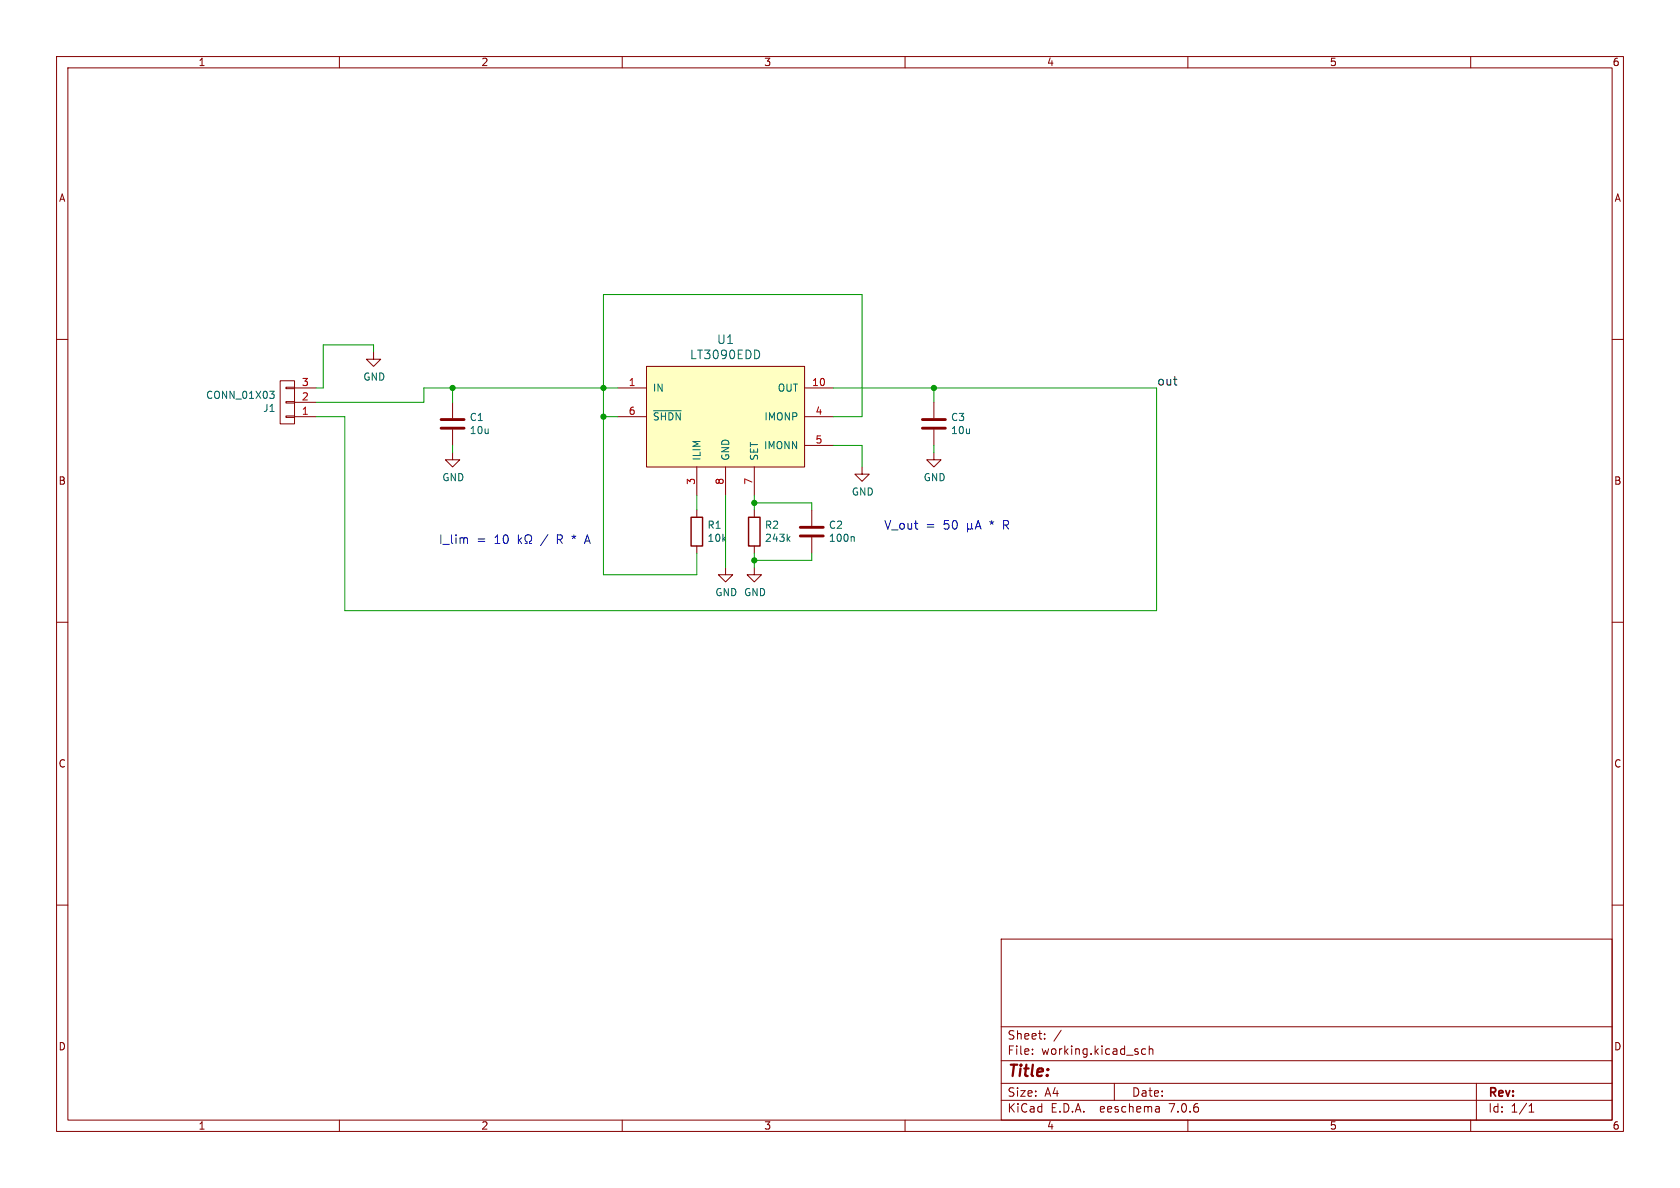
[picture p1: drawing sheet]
(kicad_sch (version 20230121) (generator eeschema)

 (paper "A4")

 (lib_symbols
  (symbol "LT3090_breakout-rescue:C" (pin_numbers hide) (pin_names (offset 0.254)) (in_bom yes) (on_board yes)
   (property "Reference" "C" (at 0.635 2.54 0) (effects (font (size 1.27 1.27)) (justify left)))
   (property "Value" "C" (at 0.635 -2.54 0) (effects (font (size 1.27 1.27)) (justify left)))
   (property "Footprint" "" (at 0.9652 -3.81 0) (effects (font (size 1.27 1.27)) hide))
   (property "Datasheet" "" (at 0 0 0) (effects (font (size 1.27 1.27)) hide))
   (symbol "C_0_1"
    (polyline (pts (xy -2.032 -0.762) (xy 2.032 -0.762)) (stroke (width 0.508) (type solid)) (fill (type none)))
    (polyline (pts (xy -2.032 0.762) (xy 2.032 0.762)) (stroke (width 0.508) (type solid)) (fill (type none))))
   (symbol "C_1_1"
    (pin passive line (at 0 3.81 270) (length 2.794) (name "~" (effects (font (size 1.27 1.27)))) (number "1" (effects (font (size 1.27 1.27)))))
    (pin passive line (at 0 -3.81 90) (length 2.794) (name "~" (effects (font (size 1.27 1.27)))) (number "2" (effects (font (size 1.27 1.27)))))))
  (symbol "LT3090_breakout-rescue:CONN_01X03" (pin_names (offset 1.016) hide) (in_bom yes) (on_board yes)
   (property "Reference" "J" (at 0 5.08 0) (effects (font (size 1.27 1.27))))
   (property "Value" "CONN_01X03" (at 2.54 0 90) (effects (font (size 1.27 1.27))))
   (property "Footprint" "" (at 0 0 0) (effects (font (size 1.27 1.27)) hide))
   (property "Datasheet" "" (at 0 0 0) (effects (font (size 1.27 1.27)) hide))
   (symbol "CONN_01X03_0_1"
    (rectangle (start -1.27 -2.413) (end 0.254 -2.667) (stroke (width 0) (type solid)) (fill (type none)))
    (rectangle (start -1.27 0.127) (end 0.254 -0.127) (stroke (width 0) (type solid)) (fill (type none)))
    (rectangle (start -1.27 2.667) (end 0.254 2.413) (stroke (width 0) (type solid)) (fill (type none)))
    (rectangle (start -1.27 3.81) (end 1.27 -3.81) (stroke (width 0) (type solid)) (fill (type none))))
   (symbol "CONN_01X03_1_1"
    (pin passive line (at -5.08 2.54 0) (length 3.81) (name "P1" (effects (font (size 1.27 1.27)))) (number "1" (effects (font (size 1.27 1.27)))))
    (pin passive line (at -5.08 0 0) (length 3.81) (name "P2" (effects (font (size 1.27 1.27)))) (number "2" (effects (font (size 1.27 1.27)))))
    (pin passive line (at -5.08 -2.54 0) (length 3.81) (name "P3" (effects (font (size 1.27 1.27)))) (number "3" (effects (font (size 1.27 1.27)))))))
  (symbol "LT3090_breakout-rescue:GND" (power) (pin_names (offset 0)) (in_bom yes) (on_board yes)
   (property "Reference" "#PWR" (at 0 -6.35 0) (effects (font (size 1.27 1.27)) hide))
   (property "Value" "GND" (at 0 -3.81 0) (effects (font (size 1.27 1.27))))
   (property "Footprint" "" (at 0 0 0) (effects (font (size 1.27 1.27)) hide))
   (property "Datasheet" "" (at 0 0 0) (effects (font (size 1.27 1.27)) hide))
   (symbol "GND_0_1"
    (polyline (pts (xy 0 0) (xy 0 -1.27) (xy 1.27 -1.27) (xy 0 -2.54) (xy -1.27 -1.27) (xy 0 -1.27)) (stroke (width 0) (type solid)) (fill (type none))))
   (symbol "GND_1_1"
    (pin power_in line (at 0 0 270) (length 0) hide (name "GND" (effects (font (size 1.27 1.27)))) (number "1" (effects (font (size 1.27 1.27)))))))
  (symbol "LT3090_breakout-rescue:LT3090EDD" (pin_names (offset 1.016)) (in_bom yes) (on_board yes)
   (property "Reference" "U" (at 0 11.43 0) (effects (font (size 1.524 1.524))))
   (property "Value" "LT3090EDD" (at 10.16 11.43 0) (effects (font (size 1.524 1.524))))
   (property "Footprint" "Housings_DFN_QFN:DFN-10-1EP_3x3mm_Pitch0.5mm" (at 0 15.24 0) (effects (font (size 1.524 1.524)) hide))
   (property "Datasheet" "" (at 0 11.43 0) (effects (font (size 1.524 1.524)) hide))
   (property "MFN" "Linear Technology" (at 19.05 -6.35 0) (effects (font (size 1.524 1.524)) hide))
   (property "MFP" "LT3090EDD" (at 15.24 -10.16 0) (effects (font (size 1.524 1.524)) hide))
   (symbol "LT3090EDD_0_1"
    (rectangle (start -13.97 8.89) (end 13.97 -8.89) (stroke (width 0) (type solid)) (fill (type background))))
   (symbol "LT3090EDD_1_1"
    (pin power_in line (at -19.05 5.08 0) (length 5.08) (name "IN" (effects (font (size 1.27 1.27)))) (number "1" (effects (font (size 1.27 1.27)))))
    (pin power_out line (at 19.05 5.08 180) (length 5.08) (name "OUT" (effects (font (size 1.27 1.27)))) (number "10" (effects (font (size 1.27 1.27)))))
    (pin power_in line (at -19.05 5.08 0) (length 5.08) hide (name "PAD" (effects (font (size 1.27 1.27)))) (number "11" (effects (font (size 1.27 1.27)))))
    (pin power_in line (at -19.05 5.08 0) (length 5.08) hide (name "IN" (effects (font (size 1.27 1.27)))) (number "2" (effects (font (size 1.27 1.27)))))
    (pin input line (at -5.08 -13.97 90) (length 5.08) (name "ILIM" (effects (font (size 1.27 1.27)))) (number "3" (effects (font (size 1.27 1.27)))))
    (pin output line (at 19.05 0 180) (length 5.08) (name "IMONP" (effects (font (size 1.27 1.27)))) (number "4" (effects (font (size 1.27 1.27)))))
    (pin output line (at 19.05 -5.08 180) (length 5.08) (name "IMONN" (effects (font (size 1.27 1.27)))) (number "5" (effects (font (size 1.27 1.27)))))
    (pin input line (at -19.05 0 0) (length 5.08) (name "~{SHDN}" (effects (font (size 1.27 1.27)))) (number "6" (effects (font (size 1.27 1.27)))))
    (pin input line (at 5.08 -13.97 90) (length 5.08) (name "SET" (effects (font (size 1.27 1.27)))) (number "7" (effects (font (size 1.27 1.27)))))
    (pin power_in line (at 0 -13.97 90) (length 5.08) (name "GND" (effects (font (size 1.27 1.27)))) (number "8" (effects (font (size 1.27 1.27)))))
    (pin power_out line (at 19.05 5.08 180) (length 5.08) hide (name "OUT2" (effects (font (size 1.27 1.27)))) (number "9" (effects (font (size 1.27 1.27)))))))
  (symbol "LT3090_breakout-rescue:R" (pin_numbers hide) (pin_names (offset 0)) (in_bom yes) (on_board yes)
   (property "Reference" "R" (at 2.032 0 90) (effects (font (size 1.27 1.27))))
   (property "Value" "R" (at 0 0 90) (effects (font (size 1.27 1.27))))
   (property "Footprint" "" (at -1.778 0 90) (effects (font (size 1.27 1.27)) hide))
   (property "Datasheet" "" (at 0 0 0) (effects (font (size 1.27 1.27)) hide))
   (symbol "R_0_1"
    (rectangle (start -1.016 -2.54) (end 1.016 2.54) (stroke (width 0.254) (type solid)) (fill (type none))))
   (symbol "R_1_1"
    (pin passive line (at 0 3.81 270) (length 1.27) (name "~" (effects (font (size 1.27 1.27)))) (number "1" (effects (font (size 1.27 1.27)))))
    (pin passive line (at 0 -3.81 90) (length 1.27) (name "~" (effects (font (size 1.27 1.27)))) (number "2" (effects (font (size 1.27 1.27))))))))

 (junction (at 165.1 68.58) (diameter 0) (color 0 0 0 0))
 (junction (at 106.68 73.66) (diameter 0) (color 0 0 0 0))
 (junction (at 80.01 68.58) (diameter 0) (color 0 0 0 0))
 (junction (at 106.68 68.58) (diameter 0) (color 0 0 0 0))
 (junction (at 133.35 88.9) (diameter 0) (color 0 0 0 0))
 (junction (at 133.35 99.06) (diameter 0) (color 0 0 0 0))

 (wire (pts (xy 106.68 73.66) (xy 109.22 73.66)) (stroke (width 0) (type default)))
 (wire (pts (xy 106.68 68.58) (xy 109.22 68.58)) (stroke (width 0) (type default)))
 (wire (pts (xy 147.32 68.58) (xy 165.1 68.58)) (stroke (width 0) (type default)))
 (wire (pts (xy 80.01 71.12) (xy 80.01 68.58)) (stroke (width 0) (type default)))
 (wire (pts (xy 133.35 97.79) (xy 133.35 99.06)) (stroke (width 0) (type default)))
 (wire (pts (xy 204.47 107.95) (xy 204.47 68.58)) (stroke (width 0) (type default)))
 (wire (pts (xy 133.35 99.06) (xy 133.35 100.33)) (stroke (width 0) (type default)))
 (wire (pts (xy 74.93 71.12) (xy 74.93 68.58)) (stroke (width 0) (type default)))
 (wire (pts (xy 152.4 78.74) (xy 152.4 82.55)) (stroke (width 0) (type default)))
 (wire (pts (xy 55.88 73.66) (xy 60.96 73.66)) (stroke (width 0) (type default)))
 (wire (pts (xy 57.15 60.96) (xy 66.04 60.96)) (stroke (width 0) (type default)))
 (wire (pts (xy 80.01 80.01) (xy 80.01 78.74)) (stroke (width 0) (type default)))
 (wire (pts (xy 57.15 68.58) (xy 57.15 60.96)) (stroke (width 0) (type default)))
 (wire (pts (xy 143.51 90.17) (xy 143.51 88.9)) (stroke (width 0) (type default)))
 (wire (pts (xy 66.04 60.96) (xy 66.04 62.23)) (stroke (width 0) (type default)))
 (wire (pts (xy 80.01 68.58) (xy 106.68 68.58)) (stroke (width 0) (type default)))
 (wire (pts (xy 152.4 73.66) (xy 152.4 52.07)) (stroke (width 0) (type default)))
 (wire (pts (xy 55.88 68.58) (xy 57.15 68.58)) (stroke (width 0) (type default)))
 (wire (pts (xy 143.51 99.06) (xy 143.51 97.79)) (stroke (width 0) (type default)))
 (wire (pts (xy 143.51 88.9) (xy 133.35 88.9)) (stroke (width 0) (type default)))
 (wire (pts (xy 60.96 73.66) (xy 60.96 107.95)) (stroke (width 0) (type default)))
 (wire (pts (xy 152.4 52.07) (xy 106.68 52.07)) (stroke (width 0) (type default)))
 (wire (pts (xy 165.1 68.58) (xy 165.1 71.12)) (stroke (width 0) (type default)))
 (wire (pts (xy 123.19 87.63) (xy 123.19 90.17)) (stroke (width 0) (type default)))
 (wire (pts (xy 74.93 68.58) (xy 80.01 68.58)) (stroke (width 0) (type default)))
 (wire (pts (xy 133.35 99.06) (xy 143.51 99.06)) (stroke (width 0) (type default)))
 (wire (pts (xy 106.68 52.07) (xy 106.68 68.58)) (stroke (width 0) (type default)))
 (wire (pts (xy 128.27 87.63) (xy 128.27 100.33)) (stroke (width 0) (type default)))
 (wire (pts (xy 123.19 101.6) (xy 123.19 97.79)) (stroke (width 0) (type default)))
 (wire (pts (xy 55.88 71.12) (xy 74.93 71.12)) (stroke (width 0) (type default)))
 (wire (pts (xy 60.96 107.95) (xy 204.47 107.95)) (stroke (width 0) (type default)))
 (wire (pts (xy 106.68 101.6) (xy 123.19 101.6)) (stroke (width 0) (type default)))
 (wire (pts (xy 147.32 78.74) (xy 152.4 78.74)) (stroke (width 0) (type default)))
 (wire (pts (xy 133.35 87.63) (xy 133.35 88.9)) (stroke (width 0) (type default)))
 (wire (pts (xy 106.68 68.58) (xy 106.68 73.66)) (stroke (width 0) (type default)))
 (wire (pts (xy 147.32 73.66) (xy 152.4 73.66)) (stroke (width 0) (type default)))
 (wire (pts (xy 165.1 78.74) (xy 165.1 80.01)) (stroke (width 0) (type default)))
 (wire (pts (xy 106.68 73.66) (xy 106.68 101.6)) (stroke (width 0) (type default)))
 (wire (pts (xy 133.35 88.9) (xy 133.35 90.17)) (stroke (width 0) (type default)))
 (wire (pts (xy 165.1 68.58) (xy 204.47 68.58)) (stroke (width 0) (type default)))

 (text "V_out = 50 µA * R" (at 156.21 93.98 0) (effects (font (size 1.524 1.524)) (justify left bottom)))
 (text "I_lim = 10 kΩ / R * A" (at 77.47 96.52 0) (effects (font (size 1.524 1.524)) (justify left bottom)))

 (label "out" (at 204.47 68.58 0) (effects (font (size 1.524 1.524)) (justify left bottom)))

 (symbol (lib_id "LT3090_breakout-rescue:CONN_01X03") (at 50.8 71.12 180) (unit 1) (in_bom yes) (on_board yes) (dnp no)
  (property "Reference" "J1" (at 48.8188 72.1614 0) (effects (font (size 1.27 1.27)) (justify left)))
  (property "Value" "CONN_01X03" (at 48.8188 69.85 0) (effects (font (size 1.27 1.27)) (justify left)))
  (property "Footprint" "Pin_Headers:Pin_Header_Angled_1x03_Pitch2.54mm" (at 50.8 71.12 0) (effects (font (size 1.27 1.27)) hide))
  (property "Datasheet" "" (at 50.8 71.12 0) (effects (font (size 1.27 1.27)) hide)) (pin "1") (pin "2") (pin "3"))

 (symbol (lib_id "LT3090_breakout-rescue:GND") (at 66.04 62.23 0) (unit 1) (in_bom yes) (on_board yes) (dnp no)
  (property "Reference" "#PWR01" (at 66.04 68.58 0) (effects (font (size 1.27 1.27)) hide))
  (property "Value" "GND" (at 66.167 66.6242 0) (effects (font (size 1.27 1.27))))
  (property "Footprint" "" (at 66.04 62.23 0) (effects (font (size 1.27 1.27)) hide))
  (property "Datasheet" "" (at 66.04 62.23 0) (effects (font (size 1.27 1.27)) hide)) (pin "1"))

 (symbol (lib_id "LT3090_breakout-rescue:R") (at 123.19 93.98 0) (unit 1) (in_bom yes) (on_board yes) (dnp no)
  (property "Reference" "R1" (at 124.968 92.8116 0) (effects (font (size 1.27 1.27)) (justify left)))
  (property "Value" "10k" (at 124.968 95.123 0) (effects (font (size 1.27 1.27)) (justify left)))
  (property "Footprint" "Resistors_SMD:R_0603" (at 121.412 93.98 90) (effects (font (size 1.27 1.27)) hide))
  (property "Datasheet" "" (at 123.19 93.98 0) (effects (font (size 1.27 1.27)) hide)) (pin "1") (pin "2"))

 (symbol (lib_id "LT3090_breakout-rescue:GND") (at 128.27 100.33 0) (unit 1) (in_bom yes) (on_board yes) (dnp no)
  (property "Reference" "#PWR02" (at 128.27 106.68 0) (effects (font (size 1.27 1.27)) hide))
  (property "Value" "GND" (at 128.397 104.7242 0) (effects (font (size 1.27 1.27))))
  (property "Footprint" "" (at 128.27 100.33 0) (effects (font (size 1.27 1.27)) hide))
  (property "Datasheet" "" (at 128.27 100.33 0) (effects (font (size 1.27 1.27)) hide)) (pin "1"))

 (symbol (lib_id "LT3090_breakout-rescue:R") (at 133.35 93.98 0) (unit 1) (in_bom yes) (on_board yes) (dnp no)
  (property "Reference" "R2" (at 135.128 92.8116 0) (effects (font (size 1.27 1.27)) (justify left)))
  (property "Value" "243k" (at 135.128 95.123 0) (effects (font (size 1.27 1.27)) (justify left)))
  (property "Footprint" "Resistors_SMD:R_0603" (at 131.572 93.98 90) (effects (font (size 1.27 1.27)) hide))
  (property "Datasheet" "" (at 133.35 93.98 0) (effects (font (size 1.27 1.27)) hide)) (pin "1") (pin "2"))

 (symbol (lib_id "LT3090_breakout-rescue:C") (at 165.1 74.93 0) (unit 1) (in_bom yes) (on_board yes) (dnp no)
  (property "Reference" "C3" (at 168.021 73.7616 0) (effects (font (size 1.27 1.27)) (justify left)))
  (property "Value" "10u" (at 168.021 76.073 0) (effects (font (size 1.27 1.27)) (justify left)))
  (property "Footprint" "Capacitors_SMD:C_0603" (at 166.0652 78.74 0) (effects (font (size 1.27 1.27)) hide))
  (property "Datasheet" "" (at 165.1 74.93 0) (effects (font (size 1.27 1.27)) hide))
  (property "MFN" "Murata" (at 165.1 74.93 0) (effects (font (size 1.524 1.524)) hide))
  (property "MFP" "GRM188R6YA106MA73D" (at 165.1 74.93 0) (effects (font (size 1.524 1.524)) hide))
  (property "Alternative" "GRM188R6YA475KE15D" (at 165.1 74.93 0) (effects (font (size 1.524 1.524)) hide)) (pin "1") (pin "2"))

 (symbol (lib_id "LT3090_breakout-rescue:GND") (at 165.1 80.01 0) (unit 1) (in_bom yes) (on_board yes) (dnp no)
  (property "Reference" "#PWR03" (at 165.1 86.36 0) (effects (font (size 1.27 1.27)) hide))
  (property "Value" "GND" (at 165.227 84.4042 0) (effects (font (size 1.27 1.27))))
  (property "Footprint" "" (at 165.1 80.01 0) (effects (font (size 1.27 1.27)) hide))
  (property "Datasheet" "" (at 165.1 80.01 0) (effects (font (size 1.27 1.27)) hide)) (pin "1"))

 (symbol (lib_id "LT3090_breakout-rescue:C") (at 80.01 74.93 0) (unit 1) (in_bom yes) (on_board yes) (dnp no)
  (property "Reference" "C1" (at 82.931 73.7616 0) (effects (font (size 1.27 1.27)) (justify left)))
  (property "Value" "10u" (at 82.931 76.073 0) (effects (font (size 1.27 1.27)) (justify left)))
  (property "Footprint" "Capacitors_SMD:C_0603" (at 80.9752 78.74 0) (effects (font (size 1.27 1.27)) hide))
  (property "Datasheet" "" (at 80.01 74.93 0) (effects (font (size 1.27 1.27)) hide))
  (property "MFN" "Murata" (at 80.01 74.93 0) (effects (font (size 1.524 1.524)) hide))
  (property "MFP" "GRM188R6YA106MA73D" (at 80.01 74.93 0) (effects (font (size 1.524 1.524)) hide))
  (property "Alternative" "GRM188R6YA475KE15D" (at 80.01 74.93 0) (effects (font (size 1.524 1.524)) hide)) (pin "1") (pin "2"))

 (symbol (lib_id "LT3090_breakout-rescue:GND") (at 80.01 80.01 0) (unit 1) (in_bom yes) (on_board yes) (dnp no)
  (property "Reference" "#PWR04" (at 80.01 86.36 0) (effects (font (size 1.27 1.27)) hide))
  (property "Value" "GND" (at 80.137 84.4042 0) (effects (font (size 1.27 1.27))))
  (property "Footprint" "" (at 80.01 80.01 0) (effects (font (size 1.27 1.27)) hide))
  (property "Datasheet" "" (at 80.01 80.01 0) (effects (font (size 1.27 1.27)) hide)) (pin "1"))

 (symbol (lib_id "LT3090_breakout-rescue:C") (at 143.51 93.98 0) (unit 1) (in_bom yes) (on_board yes) (dnp no)
  (property "Reference" "C2" (at 146.431 92.8116 0) (effects (font (size 1.27 1.27)) (justify left)))
  (property "Value" "100n" (at 146.431 95.123 0) (effects (font (size 1.27 1.27)) (justify left)))
  (property "Footprint" "Capacitors_SMD:C_0603" (at 144.4752 97.79 0) (effects (font (size 1.27 1.27)) hide))
  (property "Datasheet" "" (at 143.51 93.98 0) (effects (font (size 1.27 1.27)) hide))
  (property "MFN" "Murata" (at 143.51 93.98 0) (effects (font (size 1.524 1.524)) hide)) (pin "1") (pin "2"))

 (symbol (lib_id "LT3090_breakout-rescue:LT3090EDD") (at 128.27 73.66 0) (unit 1) (in_bom yes) (on_board yes) (dnp no)
  (property "Reference" "U1" (at 128.27 60.0202 0) (effects (font (size 1.524 1.524))))
  (property "Value" "LT3090EDD" (at 128.27 62.7126 0) (effects (font (size 1.524 1.524))))
  (property "Footprint" "Housings_DFN_QFN:DFN-10-1EP_3x3mm_Pitch0.5mm" (at 128.27 58.42 0) (effects (font (size 1.524 1.524)) hide))
  (property "Datasheet" "" (at 128.27 62.23 0) (effects (font (size 1.524 1.524)) hide))
  (property "MFN" "Linear Technology" (at 147.32 80.01 0) (effects (font (size 1.524 1.524)) hide))
  (property "MFP" "LT3090EDD" (at 143.51 83.82 0) (effects (font (size 1.524 1.524)) hide)) (pin "1") (pin "10") (pin "11") (pin "2") (pin "3") (pin "4") (pin "5") (pin "6") (pin "7") (pin "8") (pin "9"))

 (symbol (lib_id "LT3090_breakout-rescue:GND") (at 152.4 82.55 0) (unit 1) (in_bom yes) (on_board yes) (dnp no)
  (property "Reference" "#PWR05" (at 152.4 88.9 0) (effects (font (size 1.27 1.27)) hide))
  (property "Value" "GND" (at 152.527 86.9442 0) (effects (font (size 1.27 1.27))))
  (property "Footprint" "" (at 152.4 82.55 0) (effects (font (size 1.27 1.27)) hide))
  (property "Datasheet" "" (at 152.4 82.55 0) (effects (font (size 1.27 1.27)) hide)) (pin "1"))

 (symbol (lib_id "LT3090_breakout-rescue:GND") (at 133.35 100.33 0) (unit 1) (in_bom yes) (on_board yes) (dnp no)
  (property "Reference" "#PWR06" (at 133.35 106.68 0) (effects (font (size 1.27 1.27)) hide))
  (property "Value" "GND" (at 133.477 104.7242 0) (effects (font (size 1.27 1.27))))
  (property "Footprint" "" (at 133.35 100.33 0) (effects (font (size 1.27 1.27)) hide))
  (property "Datasheet" "" (at 133.35 100.33 0) (effects (font (size 1.27 1.27)) hide)) (pin "1"))

 (sheet_instances (path "" (page "1"))))
